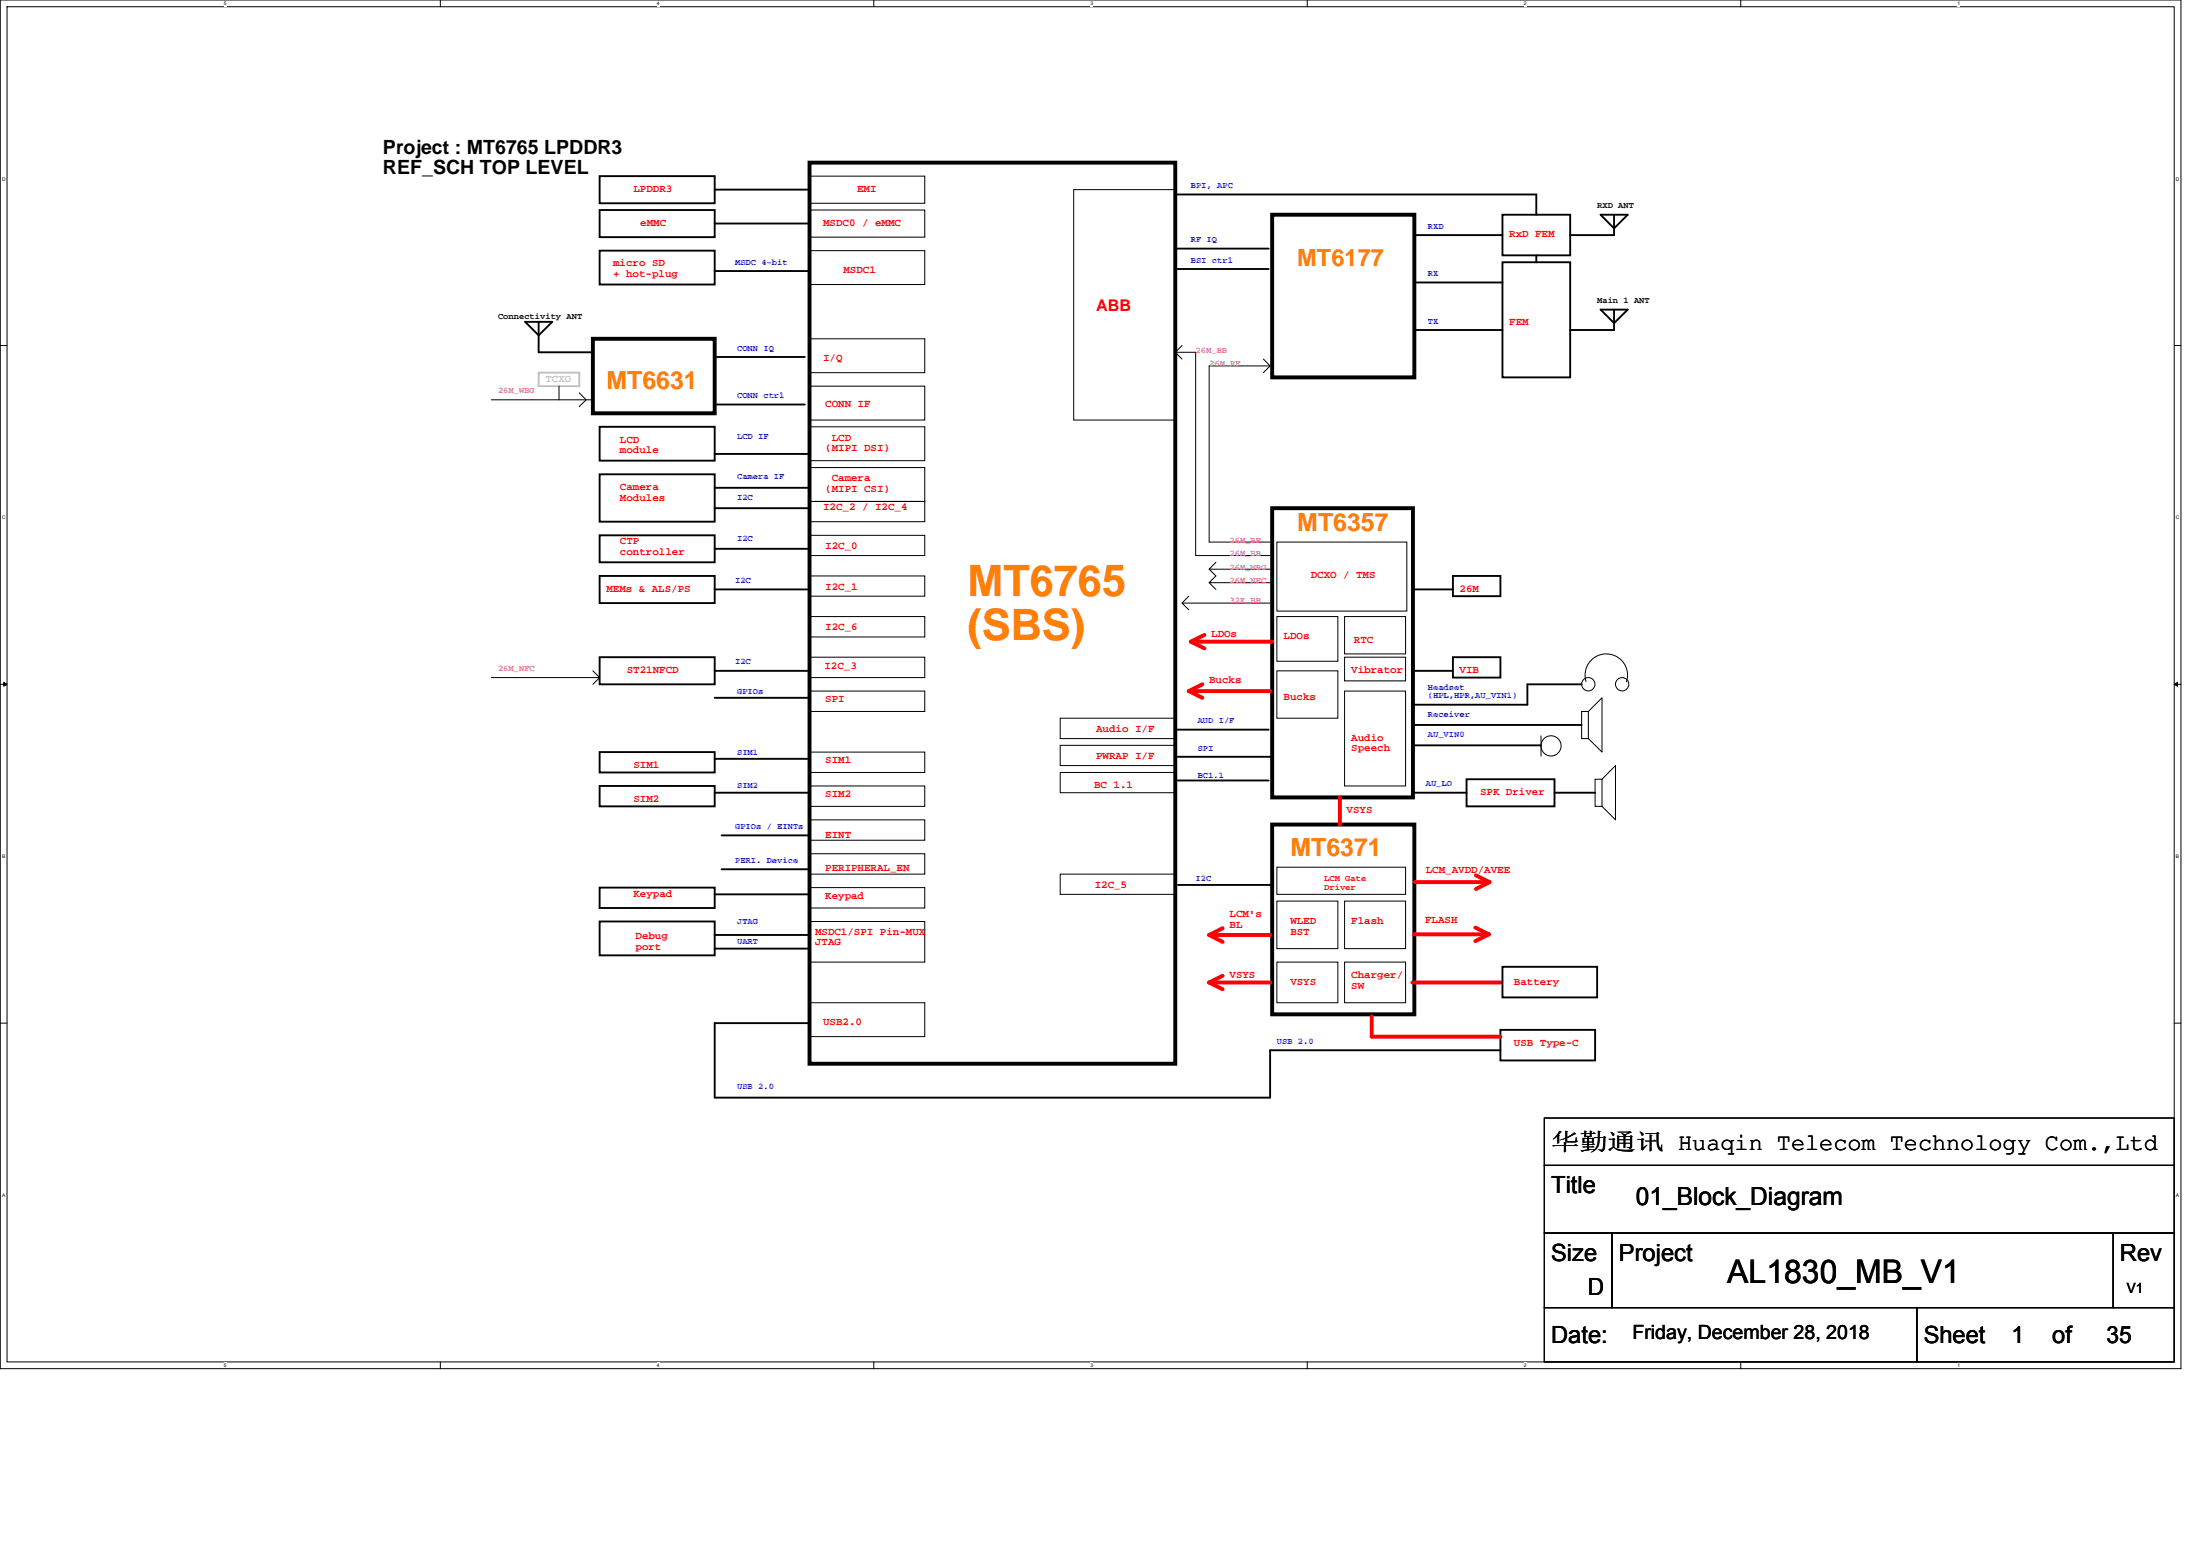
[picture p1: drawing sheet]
<svg xmlns="http://www.w3.org/2000/svg" width="297mm" height="210mm" viewBox="0 0 297 210" stroke-linecap="round" stroke-linejoin="round" font-family="sans-serif">
<path d="M0 0h294.5v184.7h-294.5zM.9 .9h292.7v182.9h-292.7z" fill="none" stroke="#000" stroke-width=".14"/>
<g fill="#fff">
<path d="M30.2 .1h.4v.7h-.4z"/>
<path d="M30.2 183.9h.4v.7h-.4z"/>
</g>
<path d="M59.5 0v.9M59.5 183.8v.9" fill="none" stroke="#000" stroke-width=".14"/>
<g fill="#fff">
<path d="M88.7 .1h.4v.7h-.4z"/>
<path d="M88.7 183.9h.4v.7h-.4z"/>
</g>
<path d="M118 0v.9M118 183.8v.9" fill="none" stroke="#000" stroke-width=".14"/>
<g fill="#fff">
<path d="M147.2 .1h.4v.7h-.4z"/>
<path d="M147.2 183.9h.4v.7h-.4z"/>
</g>
<path d="M176.5 0v.9M176.5 183.8v.9" fill="none" stroke="#000" stroke-width=".14"/>
<g fill="#fff">
<path d="M205.8 .1h.3v.7h-.3z"/>
<path d="M205.8 183.9h.3v.7h-.3z"/>
</g>
<path d="M235 0v.9M235 183.8v.9" fill="none" stroke="#000" stroke-width=".14"/>
<g fill="#fff">
<path d="M264.3 .1h.3v.7h-.3z"/>
<path d="M264.3 183.9h.3v.7h-.3z"/>
<path d="M.3 23.8h.4v.7h-.4z"/>
<path d="M293.8 23.8h.5v.7h-.5z"/>
<path d="M.3 69.5h.4v.7h-.4z"/>
<path d="M293.8 69.5h.5v.7h-.5z"/>
</g>
<path d="M0 46.6h.9M293.6 46.6h.9" fill="none" stroke="#000" stroke-width=".14"/>
<g fill="#fff">
<path d="M.3 115.2h.4v.8h-.4z"/>
<path d="M293.8 115.2h.4v.8h-.4z"/>
</g>
<path d="M0 92.4h.9M293.6 92.4h.9" fill="none" stroke="#000" stroke-width=".14"/>
<path d="M.5 92.1l.4 .3-.4 .2zM293.6 92.4l.4-.3v.5z" fill="#000" stroke="#000" stroke-width=".14"/>
<g fill="#fff">
<path d="M.3 160.9h.4v.8h-.4z"/>
<path d="M293.8 160.9h.4v.8h-.4z"/>
</g>
<g fill="none" stroke="#000" stroke-width=".14">
<path d="M109.3 28.3h15.6v3.7h-15.6zM109.3 33.8h15.6v4.6h-15.6zM109.3 23.8h15.6v3.6h-15.6zM145 25.6h13.7v31.1h-13.7zM66.3 54h13.7M75.5 52.1v1.9M78.2 53l.9 1-.9 .9M109.3 45.7h15.6v4.6h-15.6zM109.3 52.1h15.6v4.6h-15.6zM109.3 57.6h15.6v4.6h-15.6zM158.7 47.5h2.7v27.5h10.1M158.7 47.5l.9 1"/>
<path d="M159.6 46.6l-.9 .9M170.6 48.5l.9 .9M171.5 49.4h-8.2v23.8h8.2M171.5 49.4l-.9 .9M109.3 63.1h15.6v4.6h-15.6zM109.3 67.7h15.6v2.7h-15.6zM109.3 72.2h15.6v2.8h-15.6zM109.3 77.7h15.6v2.8h-15.6zM163.3 76.8l.9 .9-.9 .9h8.2M163.3 78.6l.9 .9M164.2 75.9l-.9 .9h8.2M172.4 73.2h17.5v9.3h-17.5z"/>
<path d="M66.3 91.4h14.7M80 90.5l1 .9M81 91.4l-1 1M109.3 88.7h15.6v2.7h-15.6zM109.3 93.3h15.6v2.7h-15.6zM109.3 83.2h15.6v2.8h-15.6zM143.1 96.9h15.6v2.8h-15.6zM160.5 80.5l-.9 .9M171.5 81.4h-11.9l.9 .9M172.4 83.2h8.2v6h-8.2zM172.4 90.5h8.2v6.4h-8.2zM181.5 83.2h8.3v5h-8.3z"/>
<path d="M181.5 88.7h8.3v3.2h-8.3zM181.5 93.3h8.3v12.8h-8.3zM208.1 99.3v2.7M213.5 96h1v3.7h-1zM214.1 92a2.87 2.87 0 0 1 2.8-3.8 2.87 2.87 0 0 1 2.7 3.8M214.5 96l1.8-1.8v7.3l-1.8-1.8M109.3 101.5h15.6v2.7h-15.6zM109.3 106.1h15.6v2.7h-15.6zM109.3 110.6h15.6v2.8h-15.6zM109.3 119.8h15.6v2.7h-15.6zM109.3 115.2h15.6v2.8h-15.6zM143.1 100.6h15.6v2.7h-15.6z"/>
<path d="M143.1 104.2h15.6v2.8h-15.6zM143.1 118h15.6v2.7h-15.6zM172.4 117h17.4v3.7h-17.4zM215.4 105.2h.9v3.6h-.9zM216.3 105.2l1.8-1.9v7.3l-1.8-1.8M0 138.1h.9M109.3 124.4h15.6v5.4h-15.6zM109.3 135.3h15.6v4.6h-15.6zM172.4 121.6h8.2v6.4h-8.2zM172.4 129.8h8.2v5.5h-8.2zM181.5 129.8h8.3v5.5h-8.3zM181.5 121.6h8.3v6.4h-8.3z"/>
<path d="M293.6 138.1h.9M208.5 157.3h85.1v9.1h-85.1zM208.5 150.9h85.1v6.4h-85.1zM208.5 176.5h50.3v7.3h-50.3zM208.5 166.4h9.2v10.1h-9.2zM217.7 166.4h67.6v10.1h-67.6zM258.8 176.5h34.8v7.3h-34.8zM285.3 166.4h8.3v10.1h-8.3z"/>
<circle cx="214.4" cy="92.3" r=".9"/>
<circle cx="219" cy="92.3" r=".9"/>
<circle cx="209.4" cy="100.7" r="1.36"/>
</g>
<g fill="none" stroke="#000" stroke-width=".25">
<path d="M81 28.3h15.5v3.7h-15.5zM81 33.8h15.5v4.6h-15.5zM81 23.8h15.5v3.6h-15.5zM96.5 30.2h12.8M96.5 36.6h12.8M96.5 25.6h12.8M159 33.5h12.3M159 36.3h12.3M159 26.2h48.4v2.8M191 31.7h11.9M191 38.1h11.9M202.9 29h9.1v5.5h-9.1z"/>
<path d="M202.9 35.4h9.1v15.5h-9.1zM207.4 34.5v.9M216.1 29h3.7l-1.9 1.8zM217.9 29v2.7h-5.9M70.9 43.4h3.7l-1.9 1.9zM72.7 43.4v4.1h7.3M81 57.6h15.5v4.6h-15.5zM96.8 48.2h11.9M96.8 54.6h11.9M191 44.5h11.9M216.1 41.8h3.7l-1.9 1.8zM217.9 41.8v2.7h-5.9"/>
<path d="M81 64h15.5v6.4h-15.5zM81 72.2h15.5v3.7h-15.5zM81 77.7h15.5v3.7h-15.5zM96.5 61.3h12.8M96.5 65.8h12.8M96.5 68.6h12.8M96.5 74.1h12.8M96.5 79.5h12.8M190.7 79.5h5.5M196.2 77.7h6.4v2.8h-6.4zM81 88.7h15.5v3.7h-15.5zM96.5 90.5h12.8"/>
<path d="M96.5 94.2h12.8M159 98.5h12.3M190.7 90.5h5.5M190.7 97.8h22.8M196.2 88.7h6.4v2.7h-6.4zM213.5 92.4h-7.3v2.7h-15.5M81 101.5h15.5v2.7h-15.5zM81 106.1h15.5v2.7h-15.5zM81 119.8h15.5v2.7h-15.5zM96.5 102.4h12.8M96.5 107h12.8M97.4 112.7h11.9"/>
<path d="M97.4 117.3h11.9M159 102.1h12.8M159 105.3h12.3M159 119.4h12.7M190.7 107h7.3M190.7 100.6h17.4M198 105.2h11.9v3.6h-11.9zM209.9 107h5.5M81 124.4h15.5v4.5h-15.5zM96.5 120.7h12.8M96.5 126.2h12.8M96.5 128h12.8"/>
<path d="M109.3 138.1h-12.8v10h75v-6.4h31.1M202.6 139h12.8v4.1h-12.8zM202.9 130.5h12.7v4.1h-12.7z"/>
</g>
<path d="M109.3 21.9h49.4v121.7h-49.4zM171.8 29h19.2v21.9h-19.2zM80 45.7h16.5v10.1h-16.5zM171.8 68.6h19v39h-19zM171.8 111.3h19.2v25.6h-19.2z" fill="none" stroke="#000" stroke-width=".53"/>
<g fill="none" stroke="#f00" stroke-width=".53">
<path d="M161.4 93.3h10.1M161.7 86.6h10.1M162.3 92.4l-1.8 .9 1.8 .9M162.6 85.7l-1.8 .9 1.8 .9M180.9 107.6v3.7M191 119h10.1M199.3 118.1l1.8 .9M201.1 119l-1.8 1M163.3 132.6h8.2M163.3 126.2h8.2M163.3 132.6l1.8 .9M163.3 126.2l1.8 .9"/>
<path d="M165.1 131.7l-1.8 .9M165.1 125.3l-1.8 .9M185.2 137.2v2.7h17.4M190.7 132.6h11.9M191 126.1h10M199.2 125.2l1.8 .9M201 126.1l-1.8 .9"/>
</g>
<path d="M72.7 50.3h5.5v1.8h-5.5z" fill="none" stroke="#c0c0c0" stroke-width=".25"/>
<g font-size="5.8" fill="#ff8000">
<text x="130.6" y="80.4">MT6765</text>
<text x="130.6" y="86.4">(SBS)</text>
</g>
<text font-size="4.4" x="233.2" y="173.1">AL1830_MB_V1</text>
<g font-size="3.4" fill="#ff8000">
<text x="81.9" y="52.5">MT6631</text>
<text x="175.2" y="71.7">MT6357</text>
<text x="174.2" y="115.6">MT6371</text>
</g>
<text font-size="3.4" x="220.9" y="162.6">01_Block_Diagram</text>
<text font-size="3.2" fill="#ff8000" x="175.2" y="35.9">MT6177</text>
<g font-size="3.2">
<text x="209.4" y="155.2">华勤通讯 Huaqin Telecom Technology Com.,Ltd</text>
<text x="209.4" y="161.1">Title</text>
<text x="209.4" y="170.2">Size</text>
<text x="218.6" y="170.2">Project</text>
<text x="286.2" y="170.2">Rev</text>
<text x="214.4" y="174.8">D</text>
<text x="209.4" y="181.2">Date:</text>
<text x="259.7" y="181.2">Sheet</text>
<text x="271.6" y="181.2">1</text>
<text x="277.1" y="181.2">of</text>
<text x="284.4" y="181.2">35</text>
</g>
<g font-size="2.6">
<text x="51.7" y="20.7">Project : MT6765 LPDDR3</text>
<text x="51.7" y="23.5">REF_SCH TOP LEVEL</text>
<text x="220.4" y="180.7">Friday, December 28, 2018</text>
</g>
<text font-size="2.2" fill="#f00" x="148" y="42">ABB</text>
<text font-size="1.9" x="287.2" y="174.5">V1</text>
<g font-size="1.5" fill="#f00">
<text x="85.5" y="25.9">LPDDR3</text>
<text x="115.7" y="25.9">EMI</text>
<text x="82.8" y="35.9">micro SD</text>
<text x="86.4" y="30.5">eMMC</text>
<text x="111.1" y="30.5">MSDC0 / eMMC</text>
<text x="203.8" y="32">RxD FEM</text>
<text x="82.8" y="37.4">+ hot-plug</text>
<text x="113.9" y="36.9">MSDC1</text>
<text x="203.8" y="43.9">FEM</text>
<text x="111.1" y="48.7">I/Q</text>
<text x="83.7" y="59.7">LCD</text>
<text x="111.4" y="54.9">CONN IF</text>
<text x="112.3" y="59.5">LCD</text>
<text x="83.7" y="61.2">module</text>
<text x="111.4" y="60.9">(MIPI DSI)</text>
<text x="112.3" y="64.9">Camera</text>
<text x="83.7" y="66.1">Camera</text>
<text x="83.7" y="67.6">Modules</text>
<text x="111.1" y="68.9">I2C_2 / I2C_4</text>
<text x="111.4" y="66.4">(MIPI CSI)</text>
<text x="83.7" y="73.4">CTP</text>
<text x="83.7" y="74.9">controller</text>
<text x="111.4" y="74.1">I2C_0</text>
<text x="81.9" y="79.8">MEMs &amp; ALS/PS</text>
<text x="111.4" y="79.6">I2C_1</text>
<text x="177" y="78">DCXO / TMS</text>
<text x="197.1" y="79.8">26M</text>
<text x="111.4" y="85">I2C_6</text>
<text x="163.5" y="86">LDOs</text>
<text x="173.3" y="86.2">LDOs</text>
<text x="182.8" y="86.8">RTC</text>
<text x="84.6" y="90.8">ST21NFCD</text>
<text x="111.3" y="90.3">I2C_3</text>
<text x="111.4" y="94.7">SPI</text>
<text x="163.3" y="92.2">Bucks</text>
<text x="173.3" y="94.5">Bucks</text>
<text x="182.5" y="90.8">Vibrator</text>
<text x="197.1" y="90.8">VIB</text>
<text x="148" y="98.8">Audio I/F</text>
<text x="182.5" y="99.9">Audio</text>
<text x="182.5" y="101.4">Speech</text>
<text x="85.5" y="103.6">SIM1</text>
<text x="111.4" y="103">SIM1</text>
<text x="111.4" y="107.5">SIM2</text>
<text x="147.7" y="106.4">BC 1.1</text>
<text x="148" y="102.4">PWRAP I/F</text>
<text x="199.8" y="107.3">SPK Driver</text>
<text x="85.5" y="108.2">SIM2</text>
<text x="111.4" y="113">EINT</text>
<text x="181.8" y="109.7">VSYS</text>
<text x="111.4" y="117.6">PERIPHERAL_EN</text>
<text x="147.8" y="119.9">I2C_5</text>
<text x="192.5" y="117.8">LCM_AVDD/AVEE</text>
<text x="85.5" y="121">Keypad</text>
<text x="111.4" y="121.3">Keypad</text>
<text x="166" y="123.7">LCM's</text>
<text x="166" y="125.2">BL</text>
<text x="174.2" y="124.7">WLED</text>
<text x="182.5" y="124.7">Flash</text>
<text x="192.4" y="124.5">FLASH</text>
<text x="85.8" y="126.7">Debug</text>
<text x="85.8" y="128.2">port</text>
<text x="110" y="126.1">MSDC1/SPI Pin-MUX</text>
<text x="110" y="127.6">JTAG</text>
<text x="166" y="132">VSYS</text>
<text x="174.2" y="126.1">BST</text>
<text x="182.5" y="132">Charger/</text>
<text x="174.2" y="132.9">VSYS</text>
<text x="182.5" y="133.4">SW</text>
<text x="204.4" y="132.9">Battery</text>
<text x="111.1" y="138.4">USB2.0</text>
<text x="204.4" y="141.1">USB Type-C</text>
</g>
<text font-size="1.5" fill="#c0c0c0" x="73.6" y="51.5">TCXO</text>
<g font-size="1.2" fill="#00f">
<text x="160.8" y="25.4">BPI, APC</text>
<text x="99.2" y="35.7">MSDC 4-bit</text>
<text x="160.8" y="35.4">BSI ctrl</text>
<text x="160.8" y="32.7">RF IQ</text>
<text x="192.8" y="30.9">RXD</text>
<text x="192.8" y="37.3">RX</text>
<text x="99.5" y="47.3">CONN IQ</text>
<text x="192.8" y="43.7">TX</text>
<text x="99.5" y="53.7">CONN ctrl</text>
<text x="99.5" y="59.2">LCD IF</text>
<text x="99.5" y="64.7">Camera IF</text>
<text x="99.5" y="67.4">I2C</text>
<text x="99.5" y="72.9">I2C</text>
<text x="99.2" y="78.7">I2C</text>
<text x="99.2" y="89.7">I2C</text>
<text x="99.5" y="93.6">GPIOs</text>
<text x="192.8" y="93">Headset</text>
<text x="192.8" y="94.2">(HPL,HPR,AU_VIN1)</text>
<text x="99.5" y="101.8">SIM1</text>
<text x="161.7" y="97.6">AUD I/F</text>
<text x="161.7" y="101.3">SPI</text>
<text x="192.8" y="96.7">Receiver</text>
<text x="192.8" y="99.4">AU_VIN0</text>
<text x="99.5" y="106.4">SIM2</text>
<text x="161.7" y="104.9">BC1.1</text>
<text x="192.5" y="106.1">AU_LO</text>
<text x="99.2" y="111.9">GPIOs / EINTs</text>
<text x="99.2" y="116.5">PERI. Device</text>
<text x="161.4" y="118.9">I2C</text>
<text x="99.5" y="124.7">JTAG</text>
<text x="99.5" y="127.4">UART</text>
<text x="172.4" y="140.9">USB 2.0</text>
<text x="99.5" y="147">USB 2.0</text>
</g>
<g font-size="1.2">
<text x="215.6" y="28.1">RXD ANT</text>
<text x="215.6" y="40.9">Main 1 ANT</text>
<text x="67.2" y="43">Connectivity ANT</text>
</g>
<g font-size="1.2" fill="#f0f">
<text x="161.4" y="47.6">26M_BB</text>
<text x="67.2" y="53.1">26M_WBG</text>
<text x="163.3" y="49.4">26M_RF</text>
<text x="166" y="76.9">26M_WBG</text>
<text x="166" y="75">26M_BB</text>
<text x="166" y="73.2">26M_RF</text>
<text x="166" y="78.7">26M_NFC</text>
<text x="166" y="81.4">32K_BB</text>
<text x="67.2" y="90.6">26M_NFC</text>
</g>
<g font-size="1.2" fill="#f00">
<text x="178.8" y="118.9">LCM Gate</text>
<text x="178.8" y="120.1">Driver</text>
</g>
<g font-size=".7">
<text x="30.2" y=".7">5</text>
<text x="88.7" y=".7">4</text>
<text x="147.2" y=".7">3</text>
<text x="205.8" y=".7">2</text>
<text x="264.3" y=".7">1</text>
<text x=".3" y="24.4">D</text>
<text x="293.8" y="24.4">D</text>
<text x=".3" y="70.1">C</text>
<text x="293.8" y="70.1">C</text>
<text x=".3" y="115.8">B</text>
<text x="293.8" y="115.8">B</text>
<text x=".3" y="161.5">A</text>
<text x="293.8" y="161.5">A</text>
<text x="30.2" y="184.5">5</text>
<text x="88.7" y="184.5">4</text>
<text x="147.2" y="184.5">3</text>
<text x="205.8" y="184.5">2</text>
<text x="264.3" y="184.5">1</text>
</g>
</svg>
